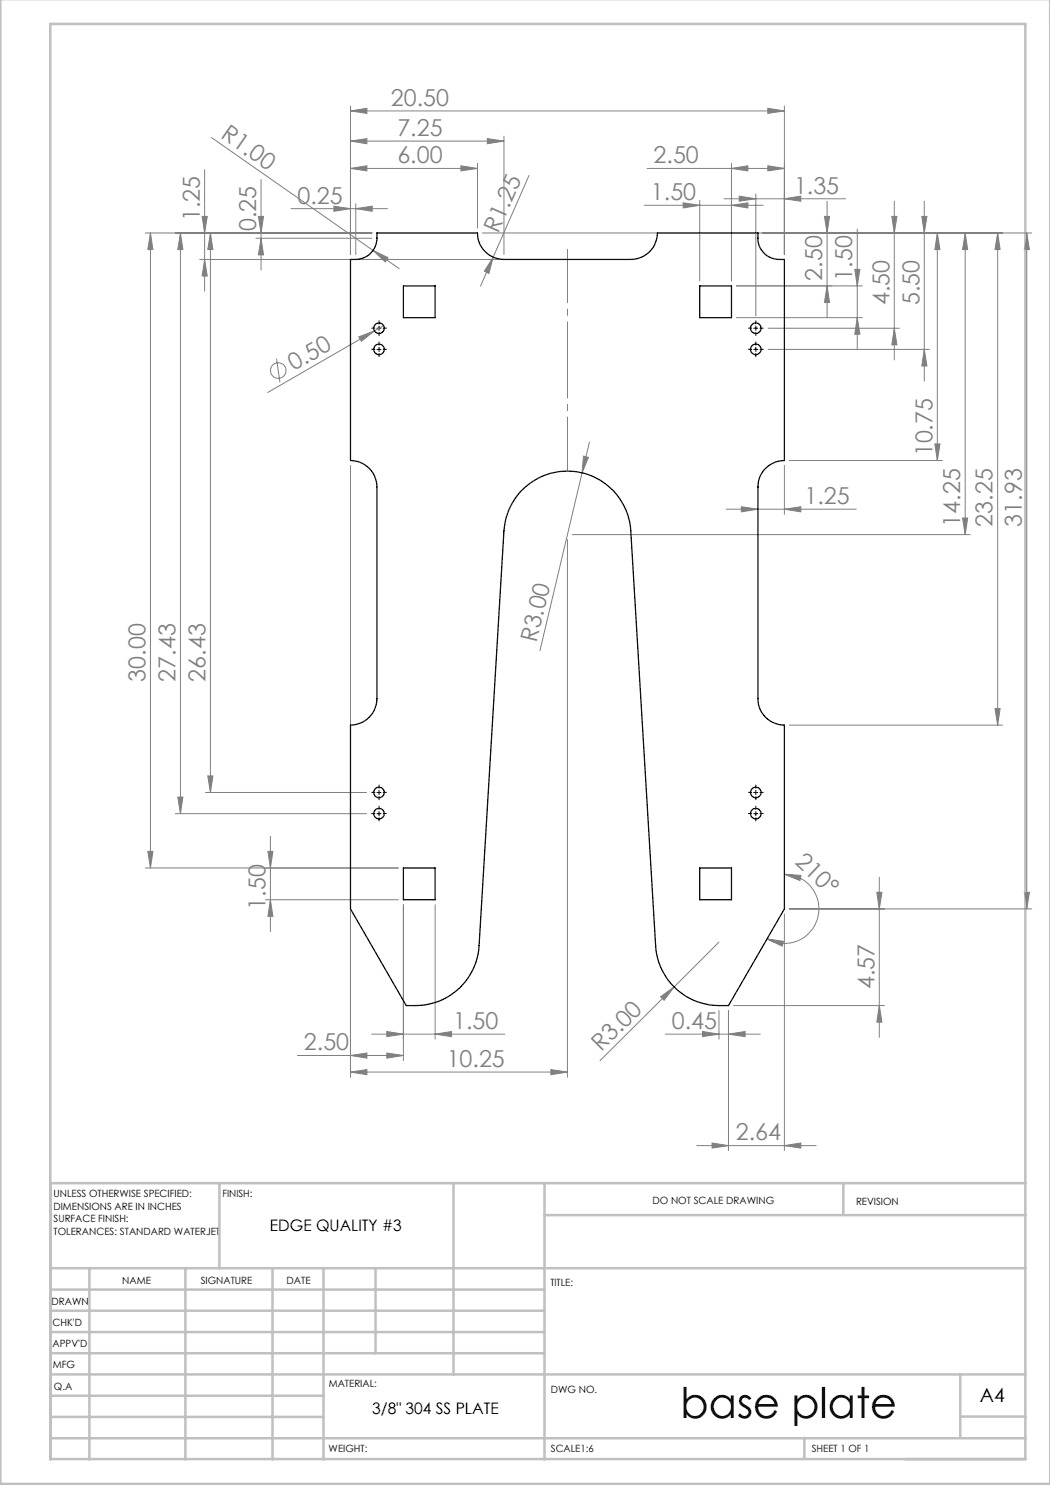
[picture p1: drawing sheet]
<svg xmlns="http://www.w3.org/2000/svg" width="210mm" height="297mm" viewBox="0 0 210 297" stroke-linecap="round" stroke-linejoin="round" font-family="sans-serif">
<g fill="none" stroke="#808080" stroke-width=".2">
<path d="M40.9 33.9v24.3M42.3 27.5l32.3 22.6M52.2 35.9v18.1M70.1 22.2l3.3-.5v1zM70.1 21.2v29.7M70.1 22.2h86.8M70.1 33.7l3.3-.5v1zM70.1 28.2l3.3-.5v1zM70.1 33.7h25.4M70.1 28.2h30.7M92.2 33.2l3.3 .5-3.3 .5zM95.5 32.7v12.9"/>
<path d="M97.5 27.7l3.3 .5-3.3 .5zM100.8 27.2v23.7M105.8 35.1l-9.7 22.2M129.4 33.7h27.5M144.8 39.8h24.3M146.3 33.7l3.3-.5v1zM146.3 32.7v23.5M147.8 39.2l3.4 .6-3.4 .4zM151.2 38.8v24.4M153.6 21.7l3.3 .5-3.3 .5zM153.6 33.2l3.3 .5-3.3 .5zM156.9 21.2v29.7"/>
<path d="M156.9 39.8l3.3-.6v1zM29.1 46.6h45.3M30.1 46.6l.5 3.3h-1zM30.1 46.6v127M36.1 46.6l.5 3.3h-1zM36.1 46.6v116.1M39.9 51.9h59.9M40.4 43.3h1.1l-.6 3.3zM40.9 51.9l.6 3.3h-1.1zM42.1 46.6l.5 3.3h-1zM42.1 46.6v111.9M51.2 47.7h23.2"/>
<path d="M51.7 43.3h1l-.5 3.3zM52.2 47.7l.5 3.3h-1zM58.2 41.7h19.3M66.8 41.2l3.3 .5-3.3 .6zM71.2 41.7l3.2-.5v1.1zM71.2 40.7v10.2M74.6 50.1l3 1.4-.6 .9zM74.6 50.1l5.2 3.6M96.5 46.6h109.8M98.6 51.4l-.8 3.3-.9-.4zM128.9 41.1h23.7M136.6 40.6l3.3 .5-3.3 .5z"/>
<path d="M139.9 40.1v16.1M146.3 41.1l3.3-.5v1zM147.3 57.2h25.2M164.9 43.3h1l-.5 3.3zM165.4 57.2l.5 3.3h-1zM165.4 40.2v23.3M171 53.9h1l-.6 3.3zM171.4 45.8v24.1M178.4 43.3h1l-.5 3.3zM178.9 40.2v31.8M184.4 43.3h1l-.5 3.3zM184.9 40.2v36"/>
<path d="M187.5 46.6l.5 3.3h-1zM187.5 46.6v45.5M193 46.6v60.3M193 46.6l.5 3.3h-1zM199.5 46.6v98.4M199.5 46.6l.5 3.3h-1zM205.4 46.6v135.2M205.4 46.6l.5 3.3h-1zM55.3 71.8l.7 4.7M71.8 67.4l3.1-1.2-2.6 2.1zM76.7 65.1l-23.1 13.4M147.3 63.5h25.2"/>
<path d="M153.6 65.6h26.3M153.6 69.9h32.3M171.4 63.5l.6 3.3h-1zM178.9 65.6l.5 3.4h-1zM184.9 69.9l.5 3.3h-1zM70.1 93.1v122.3M116.4 94.6l-8.4 35.5M116.7 91.2l1 .3-1.3 3.1zM117.9 88.4l-1.5 6.2M156.9 93.1v9.8M157.9 92.1h30.6M187 88.8h1l-.5 3.3z"/>
<path d="M113.5 107.9v107.5M114.5 106.9h79.5M145.2 101.8h26M148.3 101.3l3.3 .5-3.3 .6zM156.9 101.8l3.3-.5v1.1zM192.5 103.6h1l-.5 3.3zM35.6 159.4h1l-.5 3.3zM41.1 158.5h32.2M41.6 155.2h1l-.5 3.3zM157.9 145h42.6M199 141.7h1l-.5 3.3zM29.1 173.6h50.6"/>
<path d="M29.6 170.3h1l-.5 3.3zM35.1 162.7h38.2M53.1 179.9h26.6M53.6 170.3h1l-.5 3.3zM54.1 179.9l.5 3.4h-1zM54.1 167.2v19.1M156.9 174.9l3.3 .2-.2 1zM156.9 174.9a6.9 6.9 0 0 1 6.7 8.7 6.9 6.9 0 0 1-10.2 4.2M175.4 178.5h1l-.5 3.3zM175.9 175.4v32.1M204.9 178.5h1l-.5 3.3zM80.7 180.9v31.2"/>
<path d="M87 180.9v26.9M132.1 199.4l2.7-2-2 2.7zM134.8 197.4l-14.8 14.7M143.8 188.4l-9 9M153.4 187.8l3.3 .5-.3 .9zM156.9 182.8v47.3M157.9 181.8h48.4M59.5 211.1h21.2M70.1 214.4l3.3-.5v1zM70.1 211.1l3.3-.5v1zM70.1 214.4h43.4M74.3 206.8h26.7"/>
<path d="M77.4 210.6l3.3 .5-3.3 .5zM77.4 206.3l3.3 .5-3.3 .5zM87 206.8l3.3-.5v1zM110.2 213.9l3.3 .5-3.3 .5zM133.1 206.8h18.9M140.5 206.3l3.3 .5-3.3 .5zM143.8 202.1v5.7M145.7 206.8l3.3-.5v1zM145.7 202.1v28M146.7 201.1h30.2M175.9 201.1l.5 3.3h-1zM139.3 229.1h23.9"/>
<path d="M142.4 228.6l3.3 .5-3.3 .5zM156.9 229.1l3.3-.5v1z"/>
<circle cx="55.6" cy="74.1" r="1.56"/>
</g>
<g fill="none" stroke="#000" stroke-width=".2" stroke-dasharray="15.2 1.3 1.3 1.3">
<path d="M75 65.6h-.7M75 69.9h-.7M75.8 64.8v-.6M75.8 66.5v.6M75.8 69v-.6M75.8 70.7v.6M76.6 65.6h.7M76.6 69.9h.7M150.3 69.9h-.6M150.3 65.6h-.6M151.2 69v-.6M151.2 70.7v.6"/>
<path d="M151.2 64.8v-.6M151.2 66.5v.6M152 69.9h.6M152 65.6h.6M75 158.5h-.7M75.8 157.6v-.6M75.8 159.3v.7M76.6 158.5h.7M150.3 158.5h-.6M151.2 157.6v-.6M151.2 159.3v.7M152 158.5h.6"/>
<path d="M75 162.7h-.7M75.8 161.9v-.7M75.8 163.5v.7M76.6 162.7h.7M150.3 162.7h-.6M151.2 161.9v-.7M151.2 163.5v.7M152 162.7h.6"/>
</g>
<g fill="none" stroke="#000" stroke-width=".2">
<path d="M75.4 65.6h.8M75.4 69.9h.8M75.8 65.2v.9M75.8 69.5v.8M150.7 65.6h.9M150.7 69.9h.9M151.2 65.2v.9M151.2 69.5v.8M75.4 158.5h.8M75.8 158.1v.8M150.7 158.5h.9M151.2 158.1v.8"/>
<path d="M75.4 162.7h.8M75.8 162.3v.9M150.7 162.7h.9M151.2 162.3v.9"/>
</g>
<path d="M113.5 49.9v44.2" fill="none" stroke="#808080" stroke-width=".2" stroke-dasharray="15.2 1.3 1.3 1.3" stroke-dashoffset="4.6"/>
<g fill="none" stroke="#c0c0c0" stroke-width=".5">
<path d="M.1 -.1v296.9h209.9v-296.9M10.1 4.8h195v287h-195zM43.9 236.6v17M90.7 236.6v38.3M108.9 236.6v55.3M168.7 236.6v6.3M205.1 236.6h-195v55.3M10.1 253.6h195M10.1 257.9h98.8M17.9 253.6v38.3M37.1 253.6v38.3M54.5 253.6v38.3"/>
<path d="M64.7 253.6v38.3M75.1 253.6v17M108.9 243h96.2M10.1 270.6h98.8M10.1 266.4h98.8M10.1 262.1h98.8M10.1 279.1h54.6M10.1 274.9h195M192.1 274.8v12.7M10.1 287.7h195M10.1 283.4h54.6M160.9 287.5v4.3"/>
<path d="M192.1 283.3h13"/>
</g>
<g fill="#808080">
<path d="M74.6 50.1l3 1.4-.6 .9z"/>
<path d="M71.8 67.4l3.1-1.2-2.6 2.1z"/>
<path d="M132.1 199.4l2.7-2-2 2.7z"/>
<path d="M98.6 51.4l-.8 3.3-.9-.4z"/>
<path d="M116.7 91.2l1 .3-1.3 3.1z"/>
<path d="M156.9 174.9l3.3 .2-.2 1zM153.4 187.8l3.3 .5-.3 .9z"/>
<path d="M71.2 41.7l3.2-.5v1.1zM66.8 41.2l3.3 .5-3.3 .6z"/>
<path d="M156.9 101.8l3.3-.5v1.1zM148.3 101.3l3.3 .5-3.3 .6zM156.9 229.1l3.3-.5v1zM142.4 228.6l3.3 .5-3.3 .5zM156.9 39.8l3.3-.6v1zM147.8 39.2l3.4 .6-3.4 .4zM146.3 41.1l3.3-.5v1zM136.6 40.6l3.3 .5-3.3 .5zM87 206.8l3.3-.5v1zM77.4 206.3l3.3 .5-3.3 .5z"/>
<path d="M146.3 33.7l3.3-.5v1zM153.6 33.2l3.3 .5-3.3 .5z"/>
<path d="M70.1 22.2l3.3-.5v1zM153.6 21.7l3.3 .5-3.3 .5zM70.1 214.4l3.3-.5v1zM110.2 213.9l3.3 .5-3.3 .5z"/>
<path d="M77.4 210.6l3.3 .5-3.3 .5zM70.1 211.1l3.3-.5v1z"/>
<path d="M92.2 33.2l3.3 .5-3.3 .5zM70.1 33.7l3.3-.5v1zM97.5 27.7l3.3 .5-3.3 .5zM70.1 28.2l3.3-.5v1z"/>
<path d="M145.7 206.8l3.3-.5v1zM140.5 206.3l3.3 .5-3.3 .5z"/>
<path d="M171.4 63.5l.6 3.3h-1zM171 53.9h1l-.6 3.3zM54.1 179.9l.5 3.4h-1zM53.6 170.3h1l-.5 3.3z"/>
<path d="M40.4 43.3h1.1l-.6 3.3zM40.9 51.9l.6 3.3h-1.1zM51.7 43.3h1l-.5 3.3zM52.2 47.7l.5 3.3h-1zM187.5 46.6l.5 3.3h-1zM187 88.8h1l-.5 3.3zM199.5 46.6l.5 3.3h-1zM199 141.7h1l-.5 3.3zM205.4 46.6l.5 3.3h-1zM204.9 178.5h1l-.5 3.3zM175.4 178.5h1l-.5 3.3zM175.9 201.1l.5 3.3h-1zM178.4 43.3h1l-.5 3.3zM178.9 65.6l.5 3.4h-1zM184.4 43.3h1l-.5 3.3zM184.9 69.9l.5 3.3h-1zM164.9 43.3h1l-.5 3.3zM165.4 57.2l.5 3.3h-1zM193 46.6l.5 3.3h-1zM192.5 103.6h1l-.5 3.3zM30.1 46.6l.5 3.3h-1zM29.6 170.3h1l-.5 3.3zM42.1 46.6l.5 3.3h-1zM41.6 155.2h1l-.5 3.3zM36.1 46.6l.5 3.3h-1zM35.6 159.4h1l-.5 3.3z"/>
</g>
<g fill="none" stroke="#000" stroke-width=".25">
<path d="M75.4 46.6h20.1a5.3 5.3 0 0 0 5.3 5.3h25.4a5.3 5.3 0 0 0 5.3-5.3h20.1a4.5 4.5 0 0 0 5.3 5.3v40.2a5.3 5.3 0 0 0-5.3 5.3v42.3a5.3 5.3 0 0 0 5.3 5.3v36.8l-11.2 19.3a13 13 0 0 1-14.4-10.2l-.2-1.7-4.9-83.1a12.7 12.7 0 0 0-12.7-11.9 12.7 12.7 0 0 0-12.7 11.9l-5 83.1a12.7 12.7 0 0 1-12.7 11.9h-1.9l-11.1-19.3v-36.8a5.3 5.3 0 0 0 5.3-5.3v-42.3a5.3 5.3 0 0 0-5.3-5.3v-40.2a4.5 4.5 0 0 0 5.3-5.3zM80.7 57.2h6.3v6.3h-6.3zM139.9 57.2h6.4v6.3h-6.4zM80.7 173.6h6.3v6.3h-6.3zM139.9 173.6h6.4v6.3h-6.4z"/>
<circle cx="75.8" cy="69.9" r="1.06"/>
<circle cx="75.8" cy="65.6" r="1.06"/>
<circle cx="151.2" cy="69.9" r="1.06"/>
<circle cx="151.2" cy="65.6" r="1.06"/>
<circle cx="75.8" cy="158.5" r="1.06"/>
<circle cx="151.2" cy="158.5" r="1.06"/>
<circle cx="75.8" cy="162.7" r="1.06"/>
<circle cx="151.2" cy="162.7" r="1.06"/>
</g>
<text font-size="8.5" x="136.1" y="283.5">base plate</text>
<g font-size="4.7" fill="#808080">
<text x="78.2" y="21.2">20.50</text>
<text x="44" y="27.4" transform="rotate(35 44 27.4)">R1.00</text>
<text x="79.5" y="27.2">7.25</text>
<text x="79.5" y="32.6">6.00</text>
<text x="130.7" y="32.6">2.50</text>
<text x="59.5" y="40.7">0.25</text>
<text x="130.2" y="40">1.50</text>
<text x="158.8" y="38.7">1.35</text>
<text x="39.9" y="44.3" transform="rotate(-90 39.9 44.3)">1.25</text>
<text x="51.2" y="46.2" transform="rotate(-90 51.2 46.2)">0.25</text>
<text x="99.6" y="46.8" transform="rotate(-66 99.6 46.8)">R1.25</text>
<text x="164.4" y="56.1" transform="rotate(-90 164.4 56.1)">2.50</text>
<text x="170.5" y="56.1" transform="rotate(-90 170.5 56.1)">1.50</text>
<text x="177.9" y="61" transform="rotate(-90 177.9 61)">4.50</text>
<text x="183.9" y="61" transform="rotate(-90 183.9 61)">5.50</text>
<text x="58.7" y="74.3" transform="rotate(-30 58.7 74.3)">0.50</text>
<text x="186.5" y="91.3" transform="rotate(-90 186.5 91.3)">10.75</text>
<text x="160.9" y="100.8">1.25</text>
<text x="192" y="105.3" transform="rotate(-90 192 105.3)">14.25</text>
<text x="198.5" y="105.3" transform="rotate(-90 198.5 105.3)">23.25</text>
<text x="204.4" y="105.3" transform="rotate(-90 204.4 105.3)">31.93</text>
<text x="107.3" y="128.6" transform="rotate(-77 107.3 128.6)">R3.00</text>
<text x="29.1" y="136.3" transform="rotate(-90 29.1 136.3)">30.00</text>
<text x="35.1" y="136.3" transform="rotate(-90 35.1 136.3)">27.43</text>
<text x="41.1" y="136.3" transform="rotate(-90 41.1 136.3)">26.43</text>
<text x="158.8" y="172.7" transform="rotate(43 158.8 172.7)">210°</text>
<text x="53.1" y="181.9" transform="rotate(-90 53.1 181.9)">1.50</text>
<text x="174.9" y="197.8" transform="rotate(-90 174.9 197.8)">4.57</text>
<text x="90.6" y="205.8">1.50</text>
<text x="134.4" y="205.8">0.45</text>
<text x="60.8" y="210.1">2.50</text>
<text x="89.3" y="213.4">10.25</text>
<text x="120.3" y="210.5" transform="rotate(-45 120.3 210.5)">R3.00</text>
<text x="147.2" y="228.1">2.64</text>
</g>
<text font-size="3.9" x="196" y="280.4">A4</text>
<g font-size="3.2">
<text x="54" y="246.3">EDGE QUALITY #3</text>
<text x="74.4" y="282.8">3/8&quot; 304 SS PLATE</text>
</g>
<g font-size="2">
<text x="10.7" y="239.5">UNLESS OTHERWISE SPECIFIED:</text>
<text x="44.5" y="239.5">FINISH:</text>
<text x="10.7" y="242">DIMENSIONS ARE IN INCHES</text>
<text x="10.7" y="244.5">SURFACE FINISH:</text>
<text x="130.5" y="240.8">DO NOT SCALE DRAWING</text>
<text x="171.2" y="241">REVISION</text>
<text x="10.7" y="247">TOLERANCES: STANDARD WATERJET</text>
<text x="24.4" y="256.9">NAME</text>
<text x="40.1" y="256.8">SIGNATURE</text>
<text x="57.3" y="256.8">DATE</text>
<text x="110.1" y="257.1">TITLE:</text>
<text x="10.3" y="260.9">DRAWN</text>
<text x="10.5" y="269.3">APPV'D</text>
<text x="10.5" y="265.2">CHK'D</text>
<text x="10.6" y="273.6">MFG</text>
<text x="10.8" y="278">Q.A</text>
<text x="65.8" y="277.4">MATERIAL:</text>
<text x="110.2" y="278.5">DWG NO.</text>
<text x="65.7" y="290.4">WEIGHT:</text>
<text x="110.2" y="290.5">SCALE1:6</text>
<text x="162.4" y="290.4">SHEET 1 OF 1</text>
</g>
</svg>
